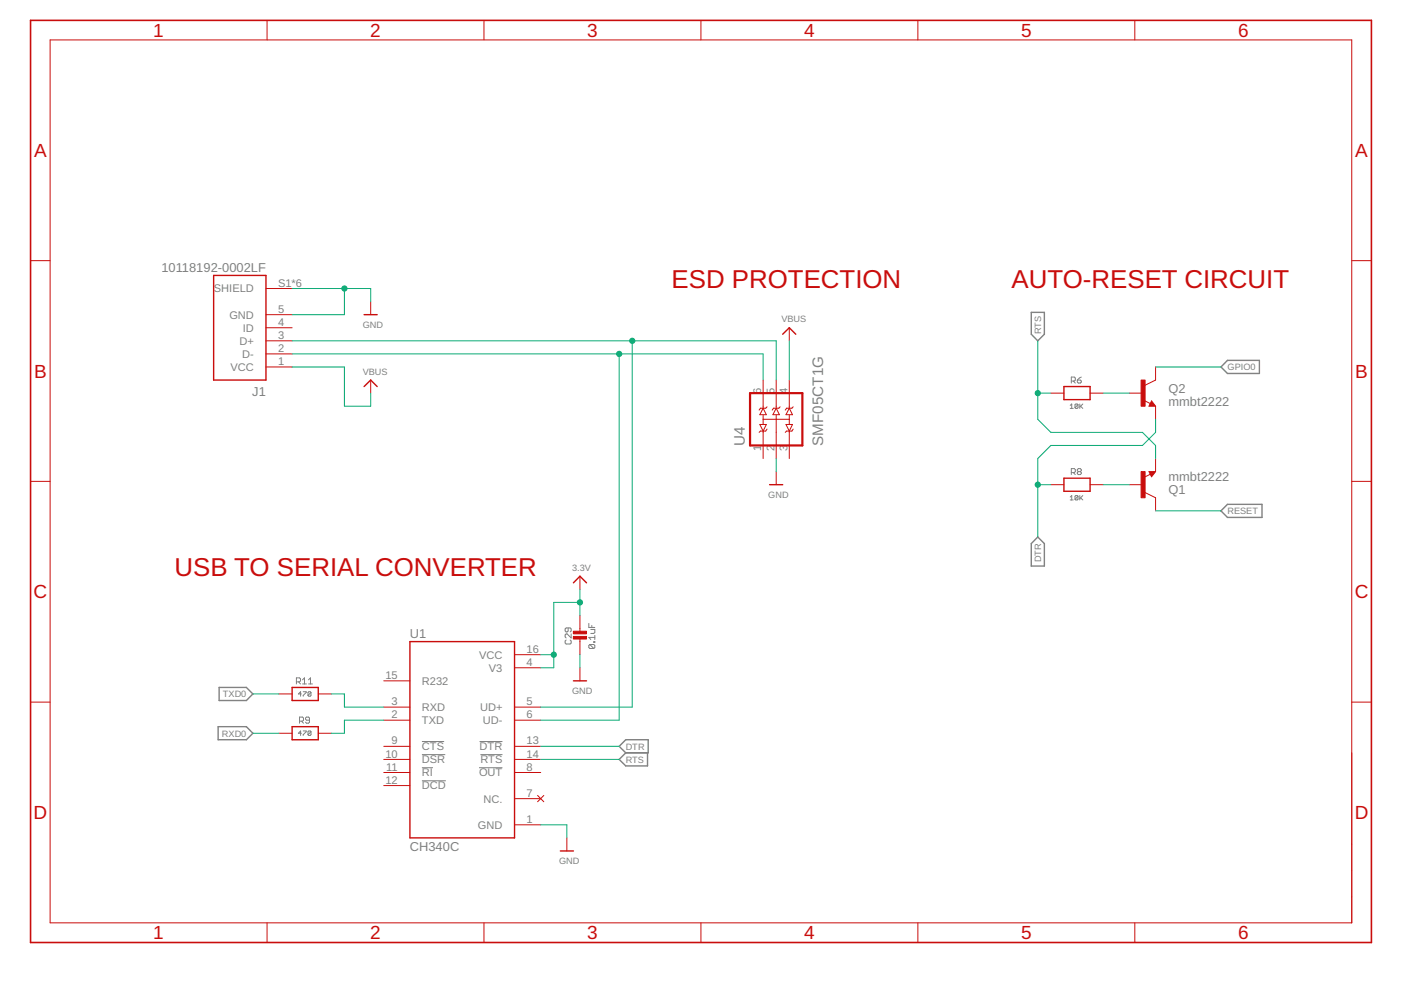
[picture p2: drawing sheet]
<svg xmlns="http://www.w3.org/2000/svg" width="297mm" height="210mm" viewBox="0 0 297 210" stroke-linecap="round" stroke-linejoin="round" font-family="sans-serif">
<g fill="none" stroke="#808080" stroke-width=".21">
<path d="M229.3 79.9l-.9 .7M226.9 86l.3-.3v.9M226.9 86.6h.6M227.1 80.8h.7l.2-.2v-.4l-.2-.3h-.7v1.3M227.6 80.8l.4 .4M228.4 80.6h.6l.3 .4-.3 .2h-.4l-.2-.2zM228.6 85.8v.6l-.2 .2-.5-.2M228.6 85.8l-.2-.1-.5 .1v.6M228.6 85.8l-.7 .6M228.6 100l-.2-.2 .2-.4h.4l.3 .2-.3 .4M228.6 100l-.2 .2 .2 .4h.4l.3-.2-.3-.4M228.6 100h.4"/>
<path d="M228.9 85.7v.9M229.1 86.1l.5 .5M229.6 85.7l-.7 .6M226.9 105.4l.3-.3v.9M226.9 106h.6M227.1 100.2h.7l.2-.2v-.4l-.2-.2h-.7v1.2M227.6 100.2l.4 .4M228.6 105.2l-.2-.1-.5 .1v.7M228.6 105.2v.7l-.2 .1-.5-.1M228.6 105.2l-.7 .7M228.9 105.1v.9M229.1 105.5l.5 .5"/>
<path d="M229.6 105.1l-.7 .6M120 135.7l-.2 .2v.4l.2 .2h.9l.2-.2v-.4l-.2-.2M120.5 133.1v.7l-.3 .2-.4-.2v-.5l.2-.2h.9l.2 .2v.5l-.2 .2M121.1 134.4v.9l-.9-.9-.4 .2v.4l.2 .3M124.8 132.2v.8h1.3M125.1 136.7l-.3 .2v.4l.3 .2h.8M125.1 136.7h.8l.2 .2v.4l-.2 .2M125.1 136.7l.8 .8M125.3 133.5h.8v.6l-.2 .2h-.6M125.5 132.6v.4M125.9 136h.2v.2h-.2zM126.1 134.7v.9"/>
<path d="M126.1 135.1h-1.3l.5 .5M62.8 144.6h.7l.2-.2v-.5l-.2-.2h-.7v1.3M63.3 144.6l.4 .4M63.5 152.9h.6l.2-.2v-.4l-.2-.3h-.6v1.3M63.9 147.1h-.6l.4-.4v.9M63.9 155.5h-.6l.4-.5v.9M63.9 152.9l.4 .4M64.1 144.1l.5-.4v1.3M64.1 145h.9M64.3 155h.6l-.6 .9M64.3 146.7h.6l-.6 .9M65.4 145h.9"/>
<path d="M65.4 144.1l.4-.4v1.3M65.6 152.7h-.6l-.2-.2 .2-.5h.4l.2 .3v.8l-.2 .2h-.4l-.2-.2M65.9 155.2l-.1-.2h-.3l-.2 .2v.6M65.9 146.8l-.1-.1h-.3l-.2 .1v.6M65.9 146.8v.6l-.1 .2-.5-.2M65.9 155.2v.6l-.1 .1-.5-.1M65.9 155.2l-.6 .6M65.9 146.8l-.6 .6M89.5 157.2h4.7M89.5 160h4.9M101.7 157.2h4.8M101.9 160h4.6"/>
<path d="M89.5 165.5h5M89.5 162.8h2.3M101.6 162.8h4.9"/>
</g>
<path d="M218.7 66.2h2.7v4.7l-1.4 1.4-1.3-1.4zM260.2 76.4h6.8v2.8h-6.8l-1.3-1.4zM220 113.9l1.4 1.4v4.7h-2.7v-4.7zM258.9 108.3l1.3-1.4h7.4v2.8h-7.4zM46.2 154.1h6l1.4 1.4-1.4 1.3h-6zM46.5 145.8h5.7l1.4 1.3-1.4 1.4h-5.7zM131.3 158.2l1.4-1.4h4.7v2.8h-4.7zM132.7 159.6l-1.4 1.4 1.4 1.4h4.6v-2.8" fill="none" stroke="#808080" stroke-width=".3"/>
<g fill="none" stroke="#c90d0c" stroke-width=".3">
<path d="M45.3 58.4h11.1v22.2h-11.1zM77.2 66.7h2.8M165.9 70.9l1.4-1.4 1.4 1.4M77.2 82l1.4-1.4 1.4 1.4M225.6 82h5.5v2.7h-5.5zM244.2 85.6l.1 .3h-.4l.3-.6 .5 .7h-.8M163.2 102.8h2.7M225.6 101.4h5.5v2.8h-5.5zM243.9 100.1h.8l-.5 .7-.3-.5h.4l-.1 .2M86.9 136h22.2v41.7h-22.2zM121.6 123.6l1.4-1.4 1.4 1.4M61.9 154.1h5.6v2.7h-5.6z"/>
<path d="M61.9 145.8h5.6v2.7h-5.6zM121.6 144.4h2.8M118.8 180.4h2.8"/>
</g>
<g fill="none" stroke="#c90d0c" stroke-width=".21">
<path d="M10.6 8.5h276v187.2h-276zM56.6 4.3v4.2M102.6 4.3v4.2M148.6 4.3v4.2M194.6 4.3v4.2M240.6 4.3v4.2M6.5 55.3h4.1M286.6 55.3h4.2M56.4 75h5.5M56.4 72.3h5.5M56.4 69.5h5.5M56.4 77.8h5.5"/>
<path d="M56.4 66.7h5.5M56.4 61.2h5.5M78.6 63.9v2.8M167.3 69.5v2.8M245 77.8v2.8l-2.2 1.1M78.6 80.6v2.8M161.1 90h1.4l-.7 1.4zM161.8 86.6l.7 1.3h-1.4zM161.8 80.6v6.1M161.8 88.1v1.9M161.8 91.4v5.8M161.8 88.9h5.5"/>
<path d="M162.6 86.3l-.3 .3h-1.1l-.2 .4M162.6 91l-.3 .4h-1.1l-.2 .3M164.6 86.6l.6 1.3h-1.3zM164.6 80.6v5.8M164.6 88.1v9.1M164.6 100v2.8M165.4 86.3l-.3 .3h-1.1l-.3 .4M166.6 90h1.4l-.7 1.4zM167.3 86.6l.7 1.3h-1.4zM167.3 80.6v6.1M167.3 88.1v1.9M167.3 91.4v5.8"/>
<path d="M168.2 86.3l-.3 .3h-1.1l-.3 .4M168.2 91l-.3 .4h-1.1l-.3 .3M222.8 83.4h2.8M231.1 83.4h2.8M239.5 83.4h2.7M242.5 84.9l1.4 .7M243.6 100h1.4l-.8 1.1zM244.2 85l.8 1.1h-1.4zM245 86.1v2.8M245 97.2v2.8M6.5 102.1h4.1M222.8 102.8h2.8"/>
<path d="M231.1 102.8h2.8M239.5 102.8h2.7M242.8 104.4l2.2 1.1v2.8M243.9 100.5l-1.4 .7M286.6 102.1h4.2M109.1 138.8h5.5M123 122.2v2.7M123 130.5v3.6M123 135.2v3.6M6.5 148.9h4.1M59.2 155.5h2.7M59.2 147.1h2.7"/>
<path d="M67.5 155.5h2.8M67.5 147.1h2.8M81.4 158.2h5.5M81.4 144.4h5.5M81.4 149.9h5.5M81.4 152.7h5.5M109.1 158.2h5.5M109.1 149.9h5.5M109.1 152.7h5.5M109.1 141.6h5.5M123 141.6v2.8M286.6 148.9h4.2"/>
<path d="M81.4 166.6h5.5M81.4 161h5.5M81.4 163.8h5.5M109.1 161h5.5M109.1 163.8h5.5M109.1 174.9h5.5M109.1 169.3h5.5M114 168.7l1.3 1.3M115.3 168.7l-1.3 1.3M120.2 177.7v2.7M56.6 195.7v4.1M102.6 195.7v4.1"/>
<path d="M148.6 195.7v4.1M194.6 195.7v4.1M240.6 195.7v4.1"/>
</g>
<g fill="#c90d0c" stroke="#c90d0c" stroke-width=".21">
<path d="M121.6 134.9h2.8v.6h-2.8z"/>
<path d="M121.6 133.8h2.8v.6h-2.8z"/>
<path d="M241.9 100h.9v5.5h-.9z"/>
<path d="M241.9 80.6h.9v5.5h-.9z"/>
</g>
<path d="M6.5 4.3h284.3v195.5h-284.3z" fill="none" stroke="#c90d0c" stroke-width=".34"/>
<path d="M159 83.4h11.1v11h-11.1z" fill="none" stroke="#c90d0c" stroke-width=".47"/>
<g fill="none" stroke="#0dab76" stroke-width=".21">
<path d="M61.9 61.2h16.7v2.7M61.9 77.8h11.1v8.3h5.6v-2.7M61.9 72.3h102.7v8.3M61.9 75h99.9v5.6M73 61.2v5.5h-11.1M131.3 75v77.7h-16.7M134 72.3v77.6h-19.4M167.3 72.3v8.3M220 72.3v16.6l2.8 2.8h19.4l2.8 2.7v2.8M245 77.8h13.9M164.6 97.2v2.8M220 83.4h2.8"/>
<path d="M233.9 83.4h5.6M245 88.9v2.8l-2.8 2.7h-19.4l-2.8 2.8v16.7M220 102.8h2.8M233.9 102.8h5.6M245 108.3h13.9M114.6 138.8h2.8M123 124.9v5.6M123 138.8v2.8M123 127.7h-5.6v13.9h-2.8M53.6 155.5h5.6M53.6 147.1h5.6M70.3 147.1h2.7v2.8h8.4"/>
<path d="M81.4 152.7h-8.4v2.8h-2.7M114.6 158.2h16.7M114.6 174.9h5.6v2.8M114.6 161h16.7"/>
</g>
<g fill="#0dab76" stroke="#0dab76" stroke-width=".21">
<circle cx="73" cy="61.2" r=".55"/>
<circle cx="123" cy="127.7" r=".55"/>
<circle cx="117.4" cy="138.8" r=".55"/>
<circle cx="134" cy="72.3" r=".55"/>
<circle cx="131.3" cy="75" r=".55"/>
<circle cx="220" cy="83.4" r=".55"/>
<circle cx="220" cy="102.8" r=".55"/>
</g>
<g font-size="5.5" fill="#c90d0c">
<text x="142.4" y="61.2">ESD PROTECTION</text>
<text x="214.5" y="61.2">AUTO-RESET CIRCUIT</text>
<text x="37" y="122.2">USB TO SERIAL CONVERTER</text>
</g>
<g font-size="4" fill="#c90d0c">
<text x="32.5" y="7.8">1</text>
<text x="78.5" y="7.8">2</text>
<text x="124.5" y="7.8">3</text>
<text x="170.5" y="7.8">4</text>
<text x="216.5" y="7.8">5</text>
<text x="262.5" y="7.8">6</text>
<text x="7.2" y="33.3">A</text>
<text x="287.3" y="33.3">A</text>
<text x="7.2" y="80.1">B</text>
<text x="287.3" y="80.1">B</text>
<text x="7.1" y="126.9">C</text>
<text x="287.2" y="126.9">C</text>
<text x="7.1" y="173.7">D</text>
<text x="287.2" y="173.7">D</text>
<text x="32.5" y="199.2">1</text>
<text x="78.5" y="199.2">2</text>
<text x="124.5" y="199.2">3</text>
<text x="170.5" y="199.2">4</text>
<text x="216.5" y="199.2">5</text>
<text x="262.5" y="199.2">6</text>
</g>
<g font-size="3.2" fill="#808080">
<text x="157.9" y="94.5" transform="rotate(-90 157.9 94.5)">U4</text>
<text x="174.5" y="94.5" transform="rotate(-90 174.5 94.5)">SMF05CT1G</text>
</g>
<g font-size="2.7" fill="#808080">
<text x="34.2" y="57.6">10118192-0002LF</text>
<text x="53.5" y="83.9">J1</text>
<text x="247.8" y="83.4">Q2</text>
<text x="247.8" y="86.1">mmbt2222</text>
<text x="247.8" y="101.9">mmbt2222</text>
<text x="247.8" y="104.7">Q1</text>
<text x="86.9" y="135.4">U1</text>
<text x="86.9" y="180.4">CH340C</text>
</g>
<g font-size="2.3" fill="#808080">
<text x="45.4" y="62">SHIELD</text>
<text x="58.9" y="60.8">S1*6</text>
<text x="48.6" y="67.6">GND</text>
<text x="51.5" y="70.3">ID</text>
<text x="58.9" y="71.9">3</text>
<text x="58.9" y="69.1">4</text>
<text x="58.9" y="66.3">5</text>
<text x="50.8" y="73.1">D+</text>
<text x="51.4" y="75.9">D-</text>
<text x="58.9" y="74.6">2</text>
<text x="58.9" y="77.4">1</text>
<text x="48.9" y="78.6">VCC</text>
<text x="161.4" y="83.6" transform="rotate(-90 161.4 83.6)">6</text>
<text x="164.2" y="83.6" transform="rotate(-90 164.2 83.6)">5</text>
<text x="166.9" y="83.6" transform="rotate(-90 166.9 83.6)">4</text>
<text x="161.4" y="95.5" transform="rotate(-90 161.4 95.5)">1</text>
<text x="164.2" y="95.5" transform="rotate(-90 164.2 95.5)">2</text>
<text x="166.9" y="95.5" transform="rotate(-90 166.9 95.5)">3</text>
<text x="81.7" y="144">15</text>
<text x="101.6" y="139.7">VCC</text>
<text x="103.7" y="142.4">V3</text>
<text x="111.6" y="141.2">4</text>
<text x="111.6" y="138.4">16</text>
<text x="83" y="149.5">3</text>
<text x="89.5" y="145.2">R232</text>
<text x="111.6" y="149.5">5</text>
<text x="83" y="152.3">2</text>
<text x="89.5" y="150.7">RXD</text>
<text x="89.5" y="153.5">TXD</text>
<text x="101.8" y="150.8">UD+</text>
<text x="102.4" y="153.5">UD-</text>
<text x="111.6" y="152.3">6</text>
<text x="81.7" y="160.6">10</text>
<text x="83" y="157.8">9</text>
<text x="89.5" y="159.1">CTS</text>
<text x="89.5" y="161.8">DSR</text>
<text x="101.7" y="159.1">DTR</text>
<text x="101.9" y="161.8">RTS</text>
<text x="111.6" y="157.8">13</text>
<text x="111.6" y="160.6">14</text>
<text x="81.7" y="166.2">12</text>
<text x="81.9" y="163.4">11</text>
<text x="89.5" y="167.4">DCD</text>
<text x="89.5" y="164.6">RI</text>
<text x="101.6" y="164.6">OUT</text>
<text x="111.6" y="163.4">8</text>
<text x="102.5" y="170.2">NC.</text>
<text x="111.6" y="168.9">7</text>
<text x="101.3" y="175.7">GND</text>
<text x="111.6" y="174.5">1</text>
</g>
<g font-size="1.9" fill="#808080">
<text x="76.9" y="69.5">GND</text>
<text x="165.7" y="68.4">VBUS</text>
<text x="220.7" y="70.9" transform="rotate(-90 220.7 70.9)">RTS</text>
<text x="76.9" y="79.5">VBUS</text>
<text x="260.3" y="78.5">GPIO0</text>
<text x="162.9" y="105.5">GND</text>
<text x="260.3" y="109">RESET</text>
<text x="220.7" y="119.2" transform="rotate(-90 220.7 119.2)">DTR</text>
<text x="121.3" y="121.1">3.3V</text>
<text x="47.2" y="147.8">TXD0</text>
<text x="121.3" y="147.1">GND</text>
<text x="47" y="156.2">RXD0</text>
<text x="132.7" y="161.7">RTS</text>
<text x="132.7" y="158.9">DTR</text>
<text x="118.5" y="183.2">GND</text>
</g>
</svg>
